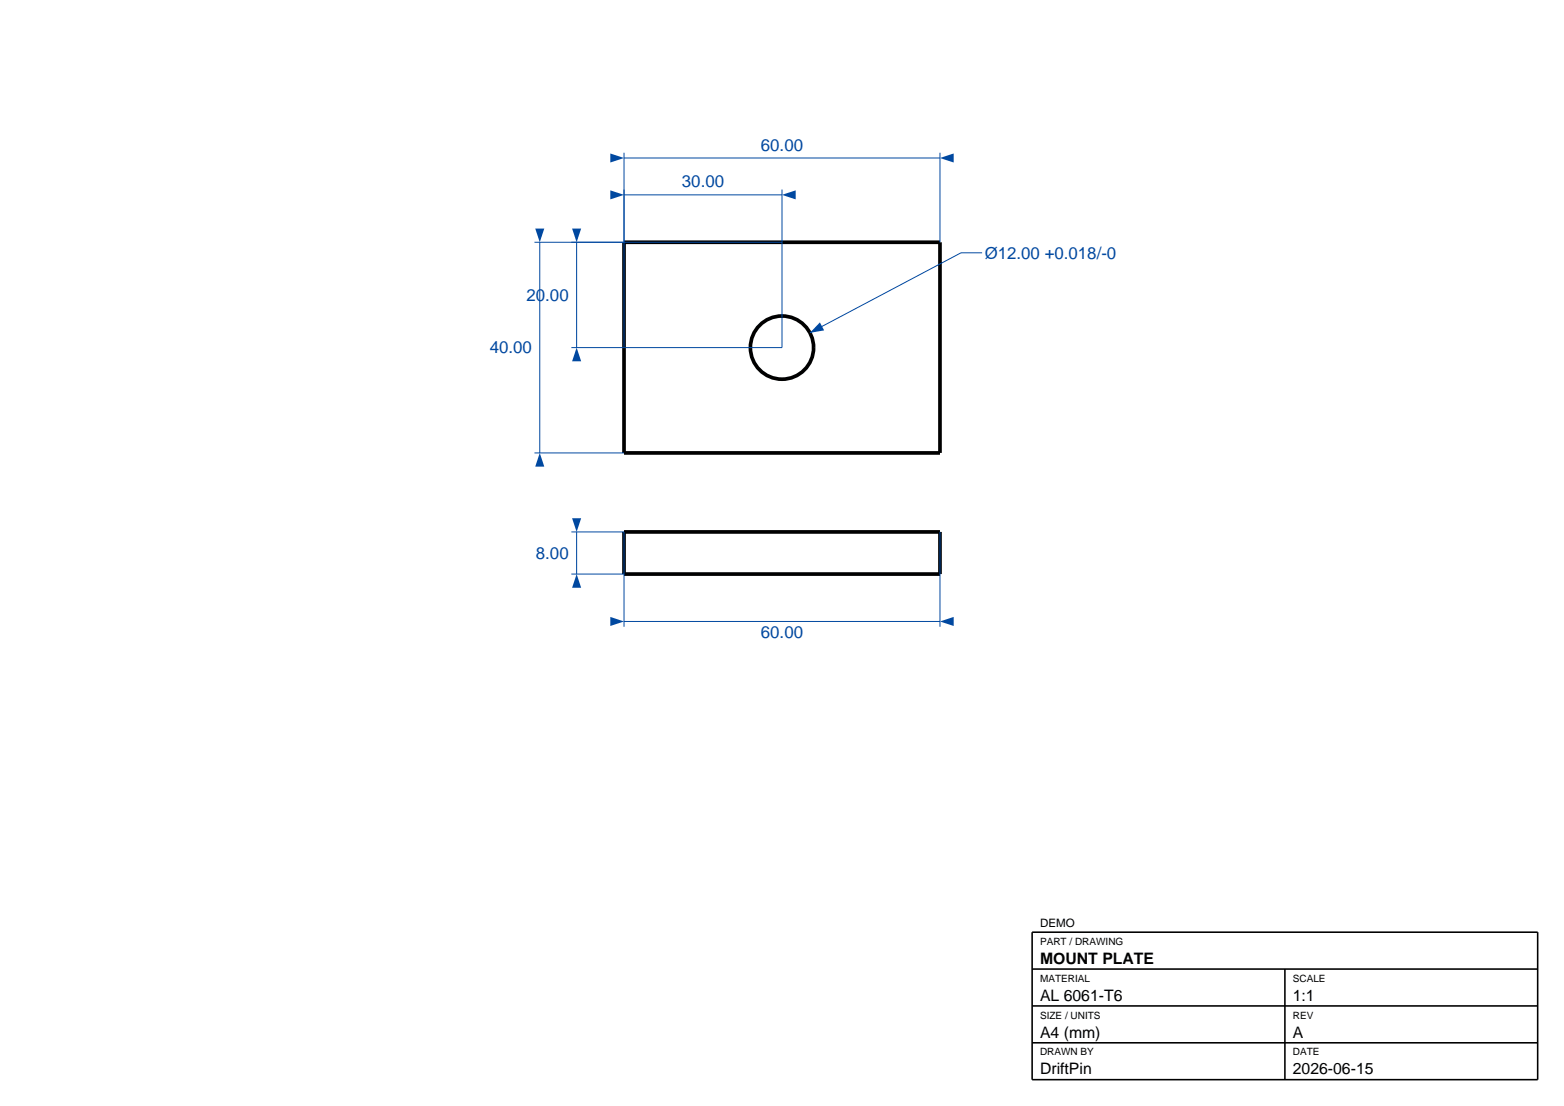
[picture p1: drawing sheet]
<svg xmlns="http://www.w3.org/2000/svg" width="297mm" height="210mm" viewBox="0 0 297 210" stroke-linecap="round" stroke-linejoin="round" font-family="sans-serif">
<g fill="none" stroke="#000" stroke-width=".7" stroke-linecap="butt">
<path d="M118.5 46h60v40h-60zM118.5 101h60v8h-60z"/>
<circle cx="148.5" cy="66" r="6"/>
</g>
<path d="M118.5 101v18M118.5 118h60M178.5 101v18" fill="none" stroke="#0048a0" stroke-width=".19"/>
<g fill="#0048a0">
<path d="M115.9 117.1l2.6 .9-2.6 .9z"/>
<path d="M178.5 118l2.6-.9v1.8z"/>
</g>
<path d="M108.5 109h10M108.5 101h10M109.5 101v8" fill="none" stroke="#0048a0" stroke-width=".19"/>
<g fill="#0048a0">
<path d="M109.5 109l.9 2.6h-1.8z"/>
<path d="M108.6 98.4h1.8l-.9 2.6z"/>
</g>
<path d="M118.5 36v30M118.5 37h30M148.5 36v30" fill="none" stroke="#0048a0" stroke-width=".19"/>
<g fill="#0048a0">
<path d="M115.9 36.1l2.6 .9-2.6 .9z"/>
<path d="M148.5 37l2.6-.9v1.8z"/>
</g>
<path d="M118.5 29v17M118.5 30h60M178.5 29v17" fill="none" stroke="#0048a0" stroke-width=".19"/>
<g fill="#0048a0">
<path d="M115.9 29.1l2.6 .9-2.6 .9z"/>
<path d="M178.5 30l2.6-.9v1.8z"/>
</g>
<path d="M108.5 46h40M109.5 46v20M108.5 66h40" fill="none" stroke="#0048a0" stroke-width=".19"/>
<g fill="#0048a0">
<path d="M108.6 43.4h1.8l-.9 2.6z"/>
<path d="M109.5 66l.9 2.6h-1.8z"/>
</g>
<path d="M101.5 46h17M102.5 46v40M101.5 86h17" fill="none" stroke="#0048a0" stroke-width=".19"/>
<g fill="#0048a0">
<path d="M102.5 86l.9 2.6h-1.8z"/>
<path d="M101.6 43.4h1.8l-.9 2.6z"/>
</g>
<path d="M186.5 48h-4l-28.7 15.2" fill="none" stroke="#0048a0" stroke-width=".19"/>
<path d="M155.7 61.2l.8 1.5-2.7 .5z" fill="#0048a0"/>
<path d="M196 177h96v28h-96zM196 184h96M196 191h96M196 198h96M244 184v21" fill="none" stroke="#000" stroke-width=".3"/>
<g font-size="3.2" fill="#0048a0">
<text x="144.5" y="28.6">60.00</text>
<text x="129.5" y="35.6">30.00</text>
<text x="187" y="49.1">Ø12.00 +0.018/-0</text>
<text x="100" y="57.1">20.00</text>
<text x="93" y="67.1">40.00</text>
<text x="101.8" y="106.1">8.00</text>
<text x="144.5" y="121.2">60.00</text>
</g>
<g font-size="3">
<text x="197.5" y="183">MOUNT PLATE</text>
<text x="197.5" y="190">AL 6061-T6</text>
<text x="245.5" y="190">1:1</text>
<text x="197.5" y="197">A4 (mm)</text>
<text x="245.5" y="197">A</text>
<text x="197.5" y="204">DriftPin</text>
<text x="245.5" y="204">2026-06-15</text>
</g>
<text font-size="2.2" x="197.5" y="176">DEMO</text>
<g font-size="1.9">
<text x="197.5" y="179.4">PART / DRAWING</text>
<text x="197.5" y="186.4">MATERIAL</text>
<text x="245.5" y="186.4">SCALE</text>
<text x="197.5" y="193.4">SIZE / UNITS</text>
<text x="245.5" y="193.4">REV</text>
<text x="197.5" y="200.4">DRAWN BY</text>
<text x="245.5" y="200.4">DATE</text>
</g>
</svg>
